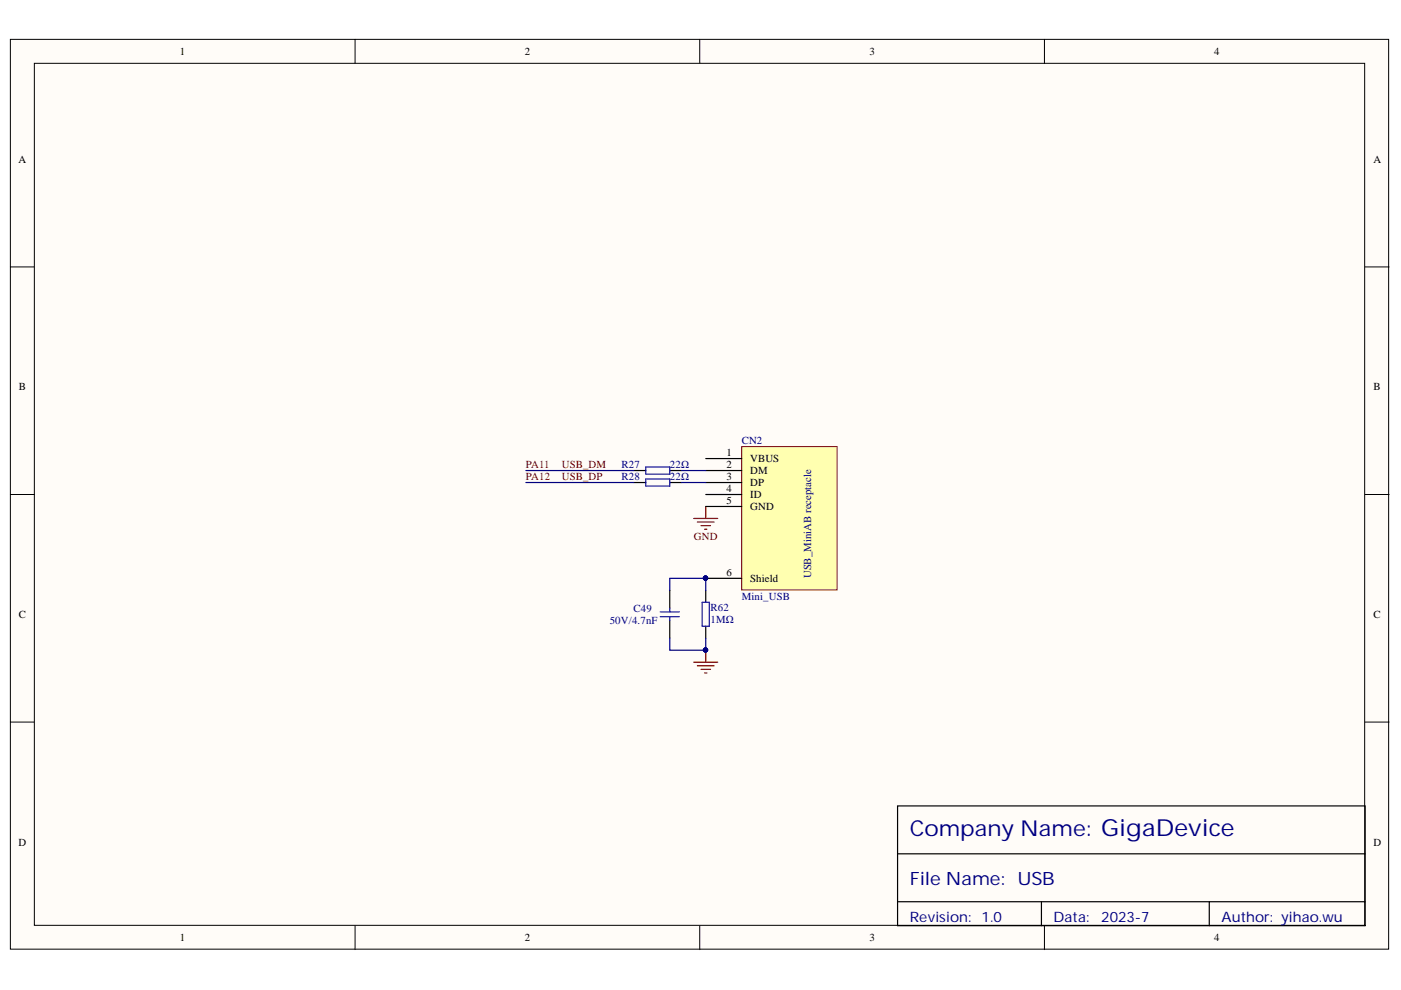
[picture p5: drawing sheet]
<svg xmlns="http://www.w3.org/2000/svg" width="297mm" height="210mm" viewBox="0 0 297 210" stroke-linecap="round" stroke-linejoin="round" font-family="sans-serif">
<g fill="#fffcf8" stroke="#000" stroke-width=".21">
<path d="M2.2 8.3h292.2v192.9h-292.2z"/>
<path d="M7.3 13.4h282v182.8h-282z"/>
</g>
<path d="M75.3 8.3v5.1M148.4 8.3v5.1M221.4 8.3v5.1M2.2 56.6h5.1M289.4 56.6h5.1M2.2 104.8h5.1M289.4 104.8h5.1M2.2 153.1h5.1M289.4 153.1h5.1M75.3 196.3v5M148.4 196.3v5M221.4 196.3v5" fill="none" stroke="#000" stroke-width=".21"/>
<path d="M134.4 99.8h2.5M142 99.8h2.5M134.4 102.3h2.5M142 102.3h2.5M149.6 125.2v2.5M149.6 132.8v2.5M190.3 170.9h99.1v25.4h-99.1zM190.3 181h99.1M190.3 191.2h99.1M220.8 191.2v5.1M256.4 191.2v5.1" fill="none" stroke="#000" stroke-width=".25"/>
<path d="M147.1 109.9h5.1M147.9 110.7h3.5M148.6 111.4h2M149.4 112.2h.5M149.6 107.4v2.5M149.6 137.9v2.5M147.1 140.4h5.1M147.9 141.2h3.5M148.6 141.9h2M149.4 142.7h.5" fill="none" stroke="#800000" stroke-width=".25"/>
<path d="M136.9 99h5.1v1.5h-5.1zM136.9 101.5h5.1v1.6h-5.1zM148.9 127.7h1.5v5.1h-1.5z" fill="none" stroke="#00f" stroke-width=".25"/>
<circle cx="149.6" cy="137.8" r=".46" fill="#000080" stroke="#000080" stroke-width=".21"/>
<path d="M157.3 94.7h20.2v30.4h-20.2z" fill="#ffffb0" stroke="#800000" stroke-width=".21"/>
<path d="M149.6 97.2h7.7M149.6 99.8h7.7M149.6 102.3h7.7M149.6 104.8h7.7M149.6 107.4h7.7M142 125.2v3.8M142 131.5v3.8M149.6 122.6h7.7" fill="none" stroke="#000" stroke-width=".25"/>
<g fill="#000080" stroke="#000080" stroke-width=".21">
<circle cx="149.6" cy="122.6" r=".46"/>
<circle cx="149.6" cy="137.8" r=".46"/>
</g>
<path d="M140 129.7h4M140 130.7h4M142 129v.7M142 130.7v.8" fill="none" stroke="#00f" stroke-width=".25"/>
<path d="M111.5 99.8h22.9M144.5 99.8h5.1M111.5 102.3h22.9M144.5 102.3h5.1M142 135.3v2.6h7.6v-2.6M142 125.2v-2.6h7.6v2.6" fill="none" stroke="#000080" stroke-width=".25"/>
<text font-size="4.6" fill="#000080" x="192.9" y="177.3">Company Name: GigaDevice</text>
<text font-size="3.9" fill="#000080" x="192.9" y="187.7">File Name: USB</text>
<g font-size="3" fill="#000080">
<text x="192.9" y="195.4">Revision: 1.0</text>
<text x="223.3" y="195.4">Data:</text>
<text x="233.5" y="195.4">2023-7</text>
<text x="259" y="195.4">Author: yihao.wu</text>
</g>
<g font-size="2.3">
<text x="38.2" y="11.7">1</text>
<text x="111.2" y="11.7">2</text>
<text x="184.3" y="11.7">3</text>
<text x="257.4" y="11.7">4</text>
<text x="3.9" y="34.5">A</text>
<text x="291.2" y="34.5">A</text>
<text x="4" y="82.8">B</text>
<text x="291.2" y="82.8">B</text>
<text x="154.1" y="96.7">1</text>
<text x="154.1" y="99.2">2</text>
<text x="154.1" y="101.8">3</text>
<text x="159" y="98">VBUS</text>
<text x="159" y="100.5">DM</text>
<text x="154.1" y="104.4">4</text>
<text x="154.1" y="106.9">5</text>
<text x="159" y="103">DP</text>
<text x="159" y="105.7">ID</text>
<text x="159" y="108.2">GND</text>
<text x="154.1" y="122.1">6</text>
<text x="159" y="123.4">Shield</text>
<text x="4" y="131">C</text>
<text x="291.2" y="131">C</text>
<text x="3.9" y="179.3">D</text>
<text x="291.2" y="179.3">D</text>
<text x="38.2" y="199.6">1</text>
<text x="111.2" y="199.6">2</text>
<text x="184.3" y="199.6">3</text>
<text x="257.4" y="199.6">4</text>
</g>
<g font-size="2.3" fill="#000080">
<text x="157.3" y="94.2">CN2</text>
<text x="131.8" y="99.2">R27</text>
<text x="131.8" y="101.8">R28</text>
<text x="142" y="99.2">22Ω</text>
<text x="142" y="101.8">22Ω</text>
<text x="172" y="122.6" transform="rotate(-90 172 122.6)">USB_MiniAB receptacle</text>
<text x="134.3" y="129.7">C49</text>
<text x="150.7" y="129.5">R62</text>
<text x="157.3" y="127.2">Mini_USB</text>
<text x="129.3" y="132.3">50V/4.7nF</text>
<text x="150.7" y="132">1MΩ</text>
</g>
<g font-size="2.3" fill="#800000">
<text x="111.5" y="99.2">PA11</text>
<text x="111.5" y="101.8">PA12</text>
<text x="119.1" y="99.2">USB_DM</text>
<text x="119.1" y="101.8">USB_DP</text>
<text x="147.1" y="114.5">GND</text>
</g>
</svg>
